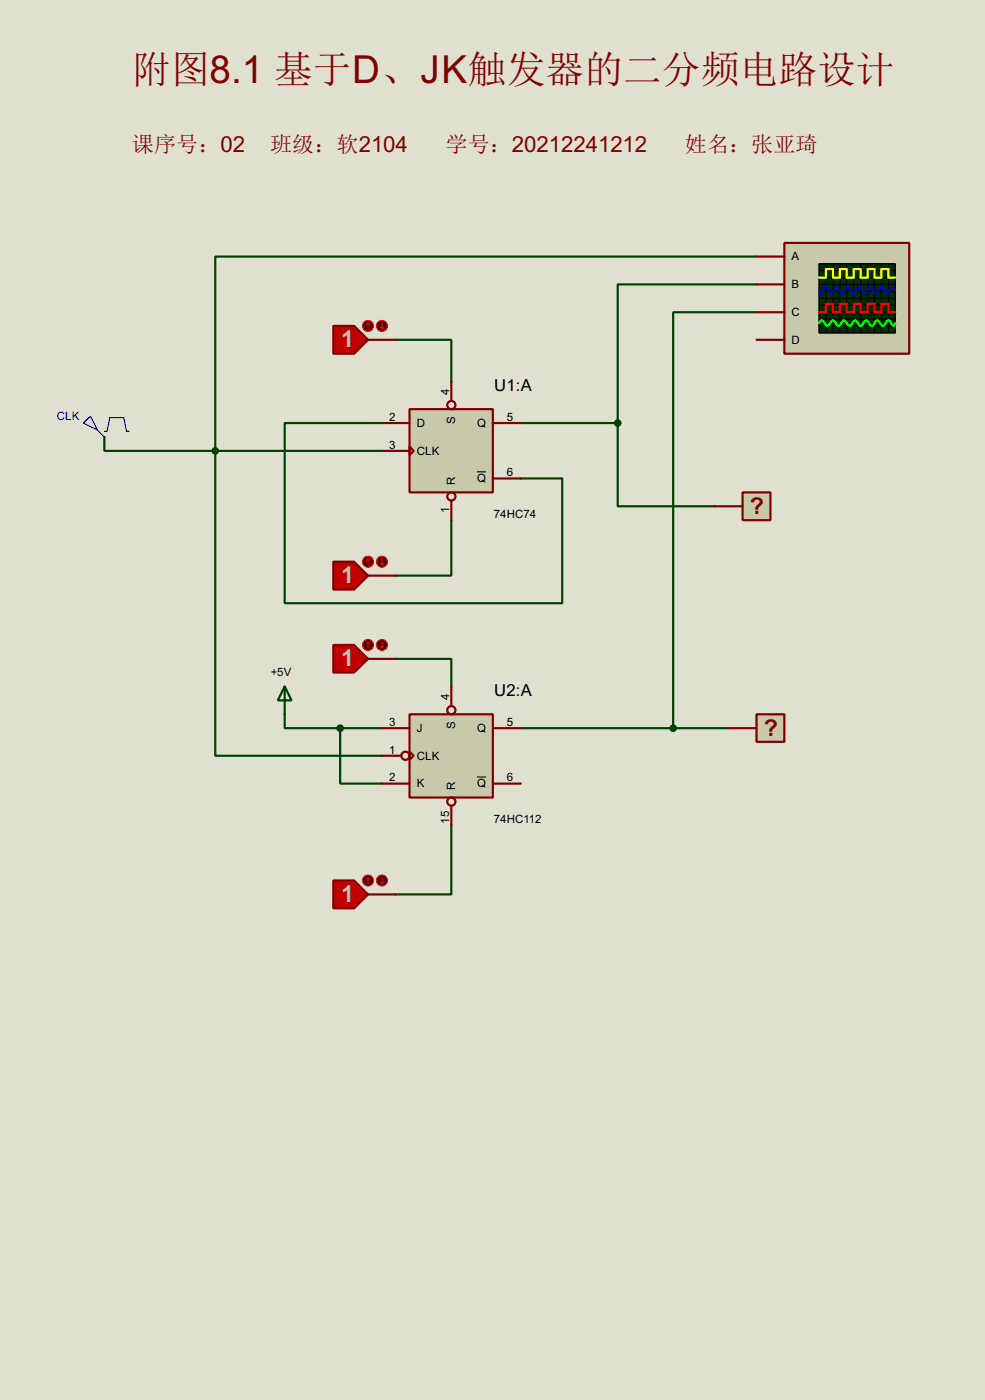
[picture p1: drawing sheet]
<svg xmlns="http://www.w3.org/2000/svg" width="180mm" height="256mm" viewBox="0 0 180 256" stroke-linecap="round" stroke-linejoin="round" font-family="sans-serif">
<path d="M0 0h180.3v256.5h-180.3z" fill="#e0e0d0"/>
<g fill="none" stroke="#004000" stroke-width=".4">
<path d="M138.5 47h-99.1v35.6M138.5 57.2h-15.3v76.2M138.5 52.1h-25.4v25.4M69.9 77.5h-17.8v33h50.8v-22.8h-7.6M72.4 62.3h10.2v7.6M95.3 77.5h17.8M113.1 77.5v15.3h17.8M19.1 80.1v2.5h20.3M39.4 82.6v55.9h30.5M39.4 82.6h30.5M82.6 95.3v10.2h-10.2M52.1 130.9v2.5h10.2"/>
<path d="M62.3 133.4v10.2h7.6M62.3 133.4h7.6M72.4 120.7h10.2v5.1M95.3 133.4h38.1M82.6 151.2v12.7h-10.2"/>
</g>
<path d="M75 75h15.2v15.2h-15.2z" fill="#c8c8aa" stroke="#800000" stroke-width=".4"/>
<g fill="none" stroke="#800000" stroke-width=".4">
<path d="M69.9 77.5h5.1M82.6 69.9v3.6M90.2 77.5h5.1M69.9 82.6h5.1M75 81.8l.7 .8-.7 .8zM82.6 91.7v3.6M90.2 87.7h5.1"/>
<circle cx="82.6" cy="74.2" r=".75"/>
<circle cx="82.6" cy="91" r=".75"/>
</g>
<path d="M87.3 86.5h1.7" fill="none" stroke="#000" stroke-width=".18"/>
<path d="M75 130.9h15.2v15.2h-15.2z" fill="#c8c8aa" stroke="#800000" stroke-width=".4"/>
<g fill="none" stroke="#800000" stroke-width=".4">
<path d="M69.9 133.4h5.1M69.9 138.5h3.6M75 137.7l.7 .8-.7 .7zM82.6 125.8v3.5M90.2 133.4h5.1M69.9 143.6h5.1M82.6 147.6v3.6M90.2 143.6h5.1"/>
<circle cx="74.2" cy="138.5" r=".75"/>
<circle cx="82.6" cy="130.1" r=".75"/>
<circle cx="82.6" cy="146.9" r=".75"/>
</g>
<path d="M87.3 142.4h1.7" fill="none" stroke="#000" stroke-width=".18"/>
<path d="M61 59.7h3.8l2.6 2.6-2.6 2.5h-3.8z" fill-rule="evenodd" fill="#c00000" stroke="#800000" stroke-width=".4"/>
<path d="M67.4 62.3h5" fill="none" stroke="#800000" stroke-width=".4"/>
<circle cx="67.3" cy="59.7" r="1" fill="#400000" stroke="#f00" stroke-width=".2"/>
<path d="M67.4 59.2l-.3 .3M67.4 59.2l.2 .3M67.4 59.2v1.1" fill="none" stroke="#f00" stroke-width=".2"/>
<circle cx="69.9" cy="59.7" r="1" fill="#400000" stroke="#f00" stroke-width=".2"/>
<path d="M69.7 60l.2 .3M69.9 59.2v1.1M70.2 60l-.3 .3" fill="none" stroke="#f00" stroke-width=".2"/>
<path d="M61 102.9h3.8l2.6 2.6-2.6 2.5h-3.8z" fill-rule="evenodd" fill="#c00000" stroke="#800000" stroke-width=".4"/>
<path d="M67.4 105.5h5" fill="none" stroke="#800000" stroke-width=".4"/>
<circle cx="67.3" cy="102.9" r="1" fill="#400000" stroke="#f00" stroke-width=".2"/>
<path d="M67.4 102.4l-.3 .3M67.4 102.4l.2 .3M67.4 102.4v1" fill="none" stroke="#f00" stroke-width=".2"/>
<circle cx="69.9" cy="102.9" r="1" fill="#400000" stroke="#f00" stroke-width=".2"/>
<path d="M69.7 103.2l.2 .2M69.9 102.4v1M70.2 103.2l-.3 .2" fill="none" stroke="#f00" stroke-width=".2"/>
<path d="M61 118.2h3.8l2.6 2.5-2.6 2.5h-3.8z" fill-rule="evenodd" fill="#c00000" stroke="#800000" stroke-width=".4"/>
<path d="M67.4 120.7h5" fill="none" stroke="#800000" stroke-width=".4"/>
<circle cx="67.3" cy="118.2" r="1" fill="#400000" stroke="#f00" stroke-width=".2"/>
<path d="M67.4 117.7l-.3 .2M67.4 117.7l.2 .2M67.4 117.7v1" fill="none" stroke="#f00" stroke-width=".2"/>
<circle cx="69.9" cy="118.2" r="1" fill="#400000" stroke="#f00" stroke-width=".2"/>
<path d="M69.7 118.4l.2 .3M69.9 117.7v1M70.2 118.4l-.3 .3" fill="none" stroke="#f00" stroke-width=".2"/>
<path d="M61 161.3h3.8l2.6 2.6-2.6 2.5h-3.8z" fill-rule="evenodd" fill="#c00000" stroke="#800000" stroke-width=".4"/>
<path d="M67.4 163.9h5" fill="none" stroke="#800000" stroke-width=".4"/>
<circle cx="67.3" cy="161.3" r="1" fill="#400000" stroke="#f00" stroke-width=".2"/>
<path d="M67.4 160.8l-.3 .3M67.4 160.8l.2 .3M67.4 160.8v1.1" fill="none" stroke="#f00" stroke-width=".2"/>
<circle cx="69.9" cy="161.3" r="1" fill="#400000" stroke="#f00" stroke-width=".2"/>
<path d="M69.7 161.6l.2 .3M69.9 160.8v1.1M70.2 161.6l-.3 .3" fill="none" stroke="#f00" stroke-width=".2"/>
<path d="M143.6 44.5h22.8v20.3h-22.8z" fill="#c8c8aa" stroke="#800000" stroke-width=".4"/>
<path d="M149.9 48.3h14v12.7h-14z" fill="#003000" stroke="#000" stroke-width=".25"/>
<g fill="none" stroke="#000" stroke-width=".18">
<path d="M149.9 52.1h14M149.9 49.6h14M149.9 50.9h14M149.9 53.4h14M149.9 55.9h14M149.9 57.2h14M149.9 58.5h14M149.9 59.7h14M149.9 54.7h14M151.2 48.3v12.7M152.5 48.3v12.7M153.7 48.3v12.7"/>
<path d="M155 48.3v12.7M156.3 48.3v12.7M157.5 48.3v12.7M158.8 48.3v12.7M160.1 48.3v12.7M161.3 48.3v12.7M162.6 48.3v12.7"/>
</g>
<path d="M149.9 50.9h1.3v-1.6h1.3v1.6h1.2v-1.6h1.3v1.6h1.3v-1.6h1.2v1.6h1.3v-1.6h1.3v1.6h1.2v-1.6h1.3v1.6h1.3" fill="none" stroke="#ff0" stroke-width=".4"/>
<path d="M149.9 57.2h1.3v-1.5h1.3v1.5h1.2v-1.5h1.3v1.5h1.3v-1.5h1.2v1.5h1.3v-1.5h1.3v1.5h1.2v-1.5h1.3v1.5h1.3" fill="none" stroke="#f00" stroke-width=".4"/>
<path d="M163.9 53.1l-.5-.7-1 1.5-1.1-1.5-1 1.5-1-1.5-1 1.5-1-1.5-1 1.5-1.1-1.5-1 1.5-1-1.5-1 1.5-1-1.5-1 1.5-.3-.3" fill="none" stroke="#00f" stroke-width=".4"/>
<path d="M149.9 59.2l.2-.4 .3-.1 .3 .1 .5 .8 .2 .1 .3-.1 .2-.4a.54 .54 0 0 1 .8-.4l.5 .8 .3 .1 .2-.1 .5-.8 .3-.1 .2 .1 .3 .4a.54 .54 0 0 0 .7 .4l.5-.8 .3-.1 .3 .1 .4 .8 .3 .1 .3-.1 .2-.4a.54 .54 0 0 1 .8-.4l.5 .8 .3 .1 .2-.1 .5-.8 .3-.1 .2 .1 .5 .8a.6 .6 0 0 0 .9-.5l.4-.4 .3 .1 .4 .8 .3 .1 .3-.5" fill="none" stroke="#0f0" stroke-width=".4"/>
<path d="M138.5 47h5.1M138.5 52.1h5.1M138.5 57.2h5.1M138.5 62.3h5.1" fill="none" stroke="#800000" stroke-width=".4"/>
<path d="M15.3 77.5l1.3-1.2 1.2 2.5zM17.8 78.8l1.3 1.3M19.1 79h.5l.5-2.5h2.6l.5 2.5h.5" fill="none" stroke="#0000c0" stroke-width=".2"/>
<circle cx="39.4" cy="82.6" r=".5" fill="#004000" stroke="#004000" stroke-width=".4"/>
<path d="M135.9 90.2h5.1v5.1h-5.1z" fill-rule="evenodd" fill="#c8c8aa" stroke="#800000" stroke-width=".4"/>
<path d="M130.9 92.8h5" fill="none" stroke="#800000" stroke-width=".4"/>
<path d="M138.5 130.9h5.1v5h-5.1z" fill-rule="evenodd" fill="#c8c8aa" stroke="#800000" stroke-width=".4"/>
<path d="M133.4 133.4h5.1" fill="none" stroke="#800000" stroke-width=".4"/>
<g fill="#004000" stroke="#004000" stroke-width=".4">
<circle cx="123.2" cy="133.4" r=".5"/>
<circle cx="113" cy="77.5" r=".5"/>
<circle cx="62.2" cy="133.4" r=".5"/>
</g>
<path d="M52.1 125.8l1.3 2.5h-2.5zM52.1 125.8v5.1" fill="none" stroke="#004000" stroke-width=".4"/>
<text font-size="7.1" fill="#800000" x="24.2" y="15.2">附图8.1 基于D、JK触发器的二分频电路设计</text>
<g font-size="4.8" fill="#c0c0c0">
<text x="62.5" y="63.6">1</text>
<text x="62.5" y="106.8">1</text>
<text x="62.5" y="122.1">1</text>
<text x="62.5" y="165.2">1</text>
</g>
<g font-size="4.8" fill="#800000">
<text x="137.3" y="94.1">?</text>
<text x="139.8" y="134.8">?</text>
</g>
<g font-size="4.1" fill="#800000">
<text x="24.2" y="27.8">课序号：02</text>
<text x="49.5" y="27.8">班级：软2104</text>
<text x="81.6" y="27.8">学号：20212241212</text>
<text x="125.4" y="27.8">姓名：张亚琦</text>
</g>
<g font-size="3.4">
<text x="90.5" y="71.6">U1:A</text>
<text x="90.5" y="127.5">U2:A</text>
</g>
<g font-size="2.4">
<text x="144.8" y="47.7">A</text>
<text x="144.8" y="52.8">B</text>
<text x="144.8" y="57.9">C</text>
<text x="144.8" y="62.9">D</text>
<text x="71.3" y="77.1">2</text>
<text x="82.2" y="72.4" transform="rotate(-90 82.2 72.4)">4</text>
<text x="83.3" y="77.6" transform="rotate(-90 83.3 77.6)">S</text>
<text x="92.8" y="77.1">5</text>
<text x="71.3" y="82.2">3</text>
<text x="76.3" y="78.2">D</text>
<text x="76.3" y="83.3">CLK</text>
<text x="87.3" y="78.2">Q</text>
<text x="83.3" y="88.9" transform="rotate(-90 83.3 88.9)">R</text>
<text x="87.3" y="88.4">Q</text>
<text x="92.8" y="87.3">6</text>
<text x="82.2" y="93.9" transform="rotate(-90 82.2 93.9)">1</text>
<text x="90.4" y="94.9">74HC74</text>
<text x="49.6" y="123.9">+5V</text>
<text x="82.2" y="128.3" transform="rotate(-90 82.2 128.3)">4</text>
<text x="71.3" y="133">3</text>
<text x="76.3" y="134.1">J</text>
<text x="83.3" y="133.5" transform="rotate(-90 83.3 133.5)">S</text>
<text x="87.3" y="134.1">Q</text>
<text x="92.8" y="133">5</text>
<text x="71.3" y="138.1">1</text>
<text x="71.3" y="143.2">2</text>
<text x="76.3" y="139.2">CLK</text>
<text x="92.8" y="143.2">6</text>
<text x="76.3" y="144.3">K</text>
<text x="83.3" y="144.8" transform="rotate(-90 83.3 144.8)">R</text>
<text x="87.3" y="144.3">Q</text>
<text x="82.2" y="150.9" transform="rotate(-90 82.2 150.9)">15</text>
<text x="90.4" y="150.7">74HC112</text>
</g>
<text font-size="2.4" fill="#0000c0" x="10.4" y="76.9">CLK</text>
</svg>
